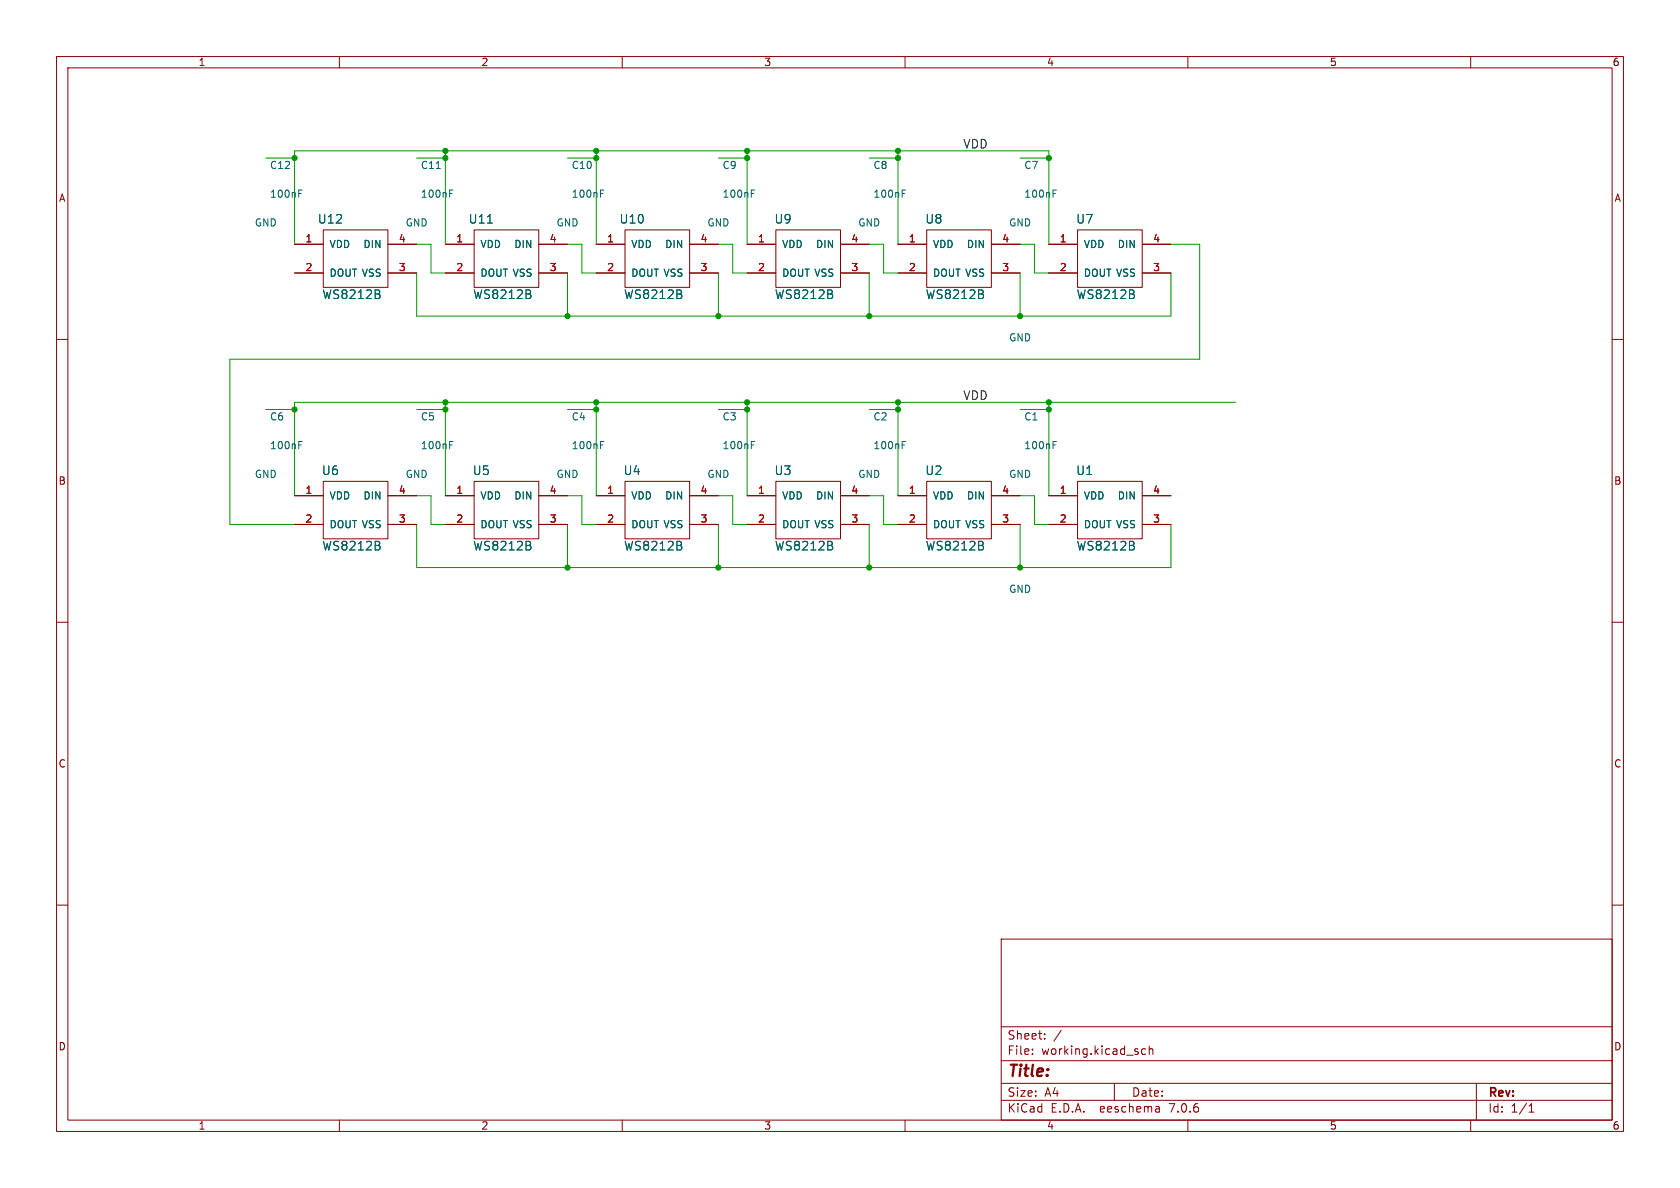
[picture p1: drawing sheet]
<svg xmlns="http://www.w3.org/2000/svg" width="297mm" height="210mm" viewBox="0 0 297 210" stroke-linecap="round" stroke-linejoin="round" font-family="sans-serif">
<g fill="none" stroke="#840000" stroke-width=".18">
<path d="M10 10h277v190h-277zM12 12h273v186h-273zM60 10v2M110 10v2M160 10v2M210 10v2M260 10v2M10 60h2M52.1 43.2h5M52.1 48.3h5M57.1 40.6h11.5v10.2h-11.5zM68.6 43.2h5.1"/>
<path d="M68.6 48.3h5.1M78.7 43.2h5.1M78.7 48.3h5.1M83.8 40.6h11.4v10.2h-11.4zM95.2 43.2h5.1M95.2 48.3h5.1M105.4 43.2h5.1M105.4 48.3h5.1M110.5 40.6h11.4v10.2h-11.4zM121.9 43.2h5.1M121.9 48.3h5.1M132.1 43.2h5.1"/>
<path d="M132.1 48.3h5.1M137.2 40.6h11.4v10.2h-11.4zM148.6 43.2h5.1M148.6 48.3h5.1M158.7 43.2h5.1M158.7 48.3h5.1M163.8 40.6h11.5v10.2h-11.5zM175.3 43.2h5M175.3 48.3h5M185.4 43.2h5.1M185.4 48.3h5.1M190.5 40.6h11.4v10.2h-11.4z"/>
<path d="M201.9 43.2h5.1M201.9 48.3h5.1M285 60h2M52.1 87.6h5M52.1 92.7h5M57.1 85.1h11.5v10.2h-11.5zM68.6 87.6h5.1M68.6 92.7h5.1M78.7 87.6h5.1M78.7 92.7h5.1M83.8 85.1h11.4v10.2h-11.4zM95.2 87.6h5.1"/>
<path d="M95.2 92.7h5.1M105.4 87.6h5.1M105.4 92.7h5.1M110.5 85.1h11.4v10.2h-11.4zM121.9 87.6h5.1M121.9 92.7h5.1M132.1 87.6h5.1M132.1 92.7h5.1M137.2 85.1h11.4v10.2h-11.4zM148.6 87.6h5.1M148.6 92.7h5.1M158.7 87.6h5.1"/>
<path d="M158.7 92.7h5.1M163.8 85.1h11.5v10.2h-11.5zM175.3 87.6h5M175.3 92.7h5M185.4 87.6h5.1M185.4 92.7h5.1M190.5 85.1h11.4v10.2h-11.4zM201.9 87.6h5.1M201.9 92.7h5.1M10 110h2M285 110h2M10 160h2"/>
<path d="M285 160h2M177 166h108v32h-108zM60 198v2M110 198v2M160 198v2M177 194.5h108M177 191.5h108M177 187.5h108M177 181.5h108M182.5 186.3v.1M182.5 185.5v.1M184.7 183.6v.1"/>
<path d="M184.7 182.8v.1M187.6 182.1l-1.3 2M197 191.5v3M202.5 185.5l-.4-.1-.3 .3v.4l.2 .2h.5M203.2 185.5l.2-.1 .3 .1 .1 .9M203.2 184.9v1.5M204.9 195.7l.1 .9M205 196.5l-.2 .1M205 196h-.2M210 198v2M260 198v2M261 191.5v6.5"/>
<path d="M270.3 196.6h.9M270.3 195.5l.4-.4v1.5"/>
</g>
<g fill="none" stroke="#006464" stroke-width=".18">
<path d="M52.8 34.2h.4M52.8 33.6h.6M77.1 29.8h.8M79.5 34.2h.4M79.5 33.6h.6M86.2 39.4h.8M106.2 34.2h.4M106.2 33.6h.6M132.8 34.2h.4M132.8 33.6h.6M159.5 34.2h.4M159.5 33.6h.6"/>
<path d="M186.2 34.2h.4M186.2 33.6h.6M67.1 52l.1 .3-.1 .4M67.1 51.4v.4M93.7 52l.2 .3-.2 .4M93.7 51.4v.4M120.4 52l.1 .3-.1 .4M120.4 51.4v.4M147.1 52l.1 .3-.1 .4M147.1 51.4v.4M173.7 52l.2 .3-.2 .4M173.7 51.4v.4"/>
<path d="M200.4 52l.2 .3-.2 .4M200.4 51.4v.4M52.8 78.7h.4M52.8 78h.6M79.5 78.7h.4M79.5 78h.6M106.2 78.7h.4M106.2 78h.6M132.8 78.7h.4M132.8 78h.6M159.5 78.7h.4M159.5 78h.6"/>
<path d="M186.2 78.7h.4M186.2 78h.6M67.1 96.5l.1 .2-.1 .4M67.1 95.8v.5M93.7 96.5l.2 .2-.2 .4M93.7 95.8v.5M120.4 96.5l.1 .2-.1 .4M120.4 95.8v.5M147.1 96.5l.1 .2-.1 .4M147.1 95.8v.5M173.7 96.5l.2 .2-.2 .4M173.7 95.8v.5"/>
<path d="M200.4 96.5l.2 .2-.2 .4M200.4 95.8v.5"/>
</g>
<g fill="none" stroke="#009600" stroke-width=".18">
<path d="M47 27.9h5.1M73.7 27.9h5M78.7 26.7v16.5M100.3 27.9h5.1M105.4 26.7v16.5M127 27.9h5.1M132.1 26.7v16.5M153.7 27.9h5M158.7 26.7v16.5M180.3 27.9h5.1M52.1 43.2v-16.5h133.3v16.5M73.7 48.3v7.6h133.3v-7.6"/>
<path d="M73.7 43.2h2.5v5.1h2.5M100.3 43.2h2.6v5.1h2.5M100.3 48.3v7.6M127 43.2h2.5v5.1h2.6M127 48.3v7.6M153.7 43.2h2.5v5.1h2.5M153.7 48.3v7.6M180.3 43.2h2.6v5.1h2.5M180.3 48.3v7.6M207 43.2h5.1v20.3h-171.5v29.2h11.5M47 72.4h5.1M73.7 72.4h5"/>
<path d="M78.7 71.1v16.5M100.3 72.4h5.1M105.4 71.1v16.5M127 72.4h5.1M132.1 71.1v16.5M153.7 72.4h5M158.7 71.1v16.5M180.3 72.4h5.1M185.4 71.1v16.5M218.4 71.1h-166.3v16.5M73.7 87.6h2.5v5.1h2.5M73.7 92.7v7.6h133.3v-7.6"/>
<path d="M100.3 87.6h2.6v5.1h2.5M100.3 92.7v7.6M127 87.6h2.5v5.1h2.6M127 92.7v7.6M153.7 87.6h2.5v5.1h2.5M153.7 92.7v7.6M180.3 87.6h2.6v5.1h2.5M180.3 92.7v7.6"/>
</g>
<g fill="#009600" stroke="#009600" stroke-width=".18">
<circle cx="100.3" cy="55.9" r=".46"/>
<circle cx="105.4" cy="72.4" r=".46"/>
<circle cx="78.7" cy="72.4" r=".46"/>
<circle cx="105.4" cy="71.1" r=".46"/>
<circle cx="100.3" cy="100.3" r=".46"/>
<circle cx="127" cy="100.3" r=".46"/>
<circle cx="158.7" cy="71.1" r=".46"/>
<circle cx="185.4" cy="72.4" r=".46"/>
<circle cx="180.3" cy="100.3" r=".46"/>
<circle cx="185.4" cy="71.1" r=".46"/>
<circle cx="52.1" cy="72.4" r=".46"/>
<circle cx="52.1" cy="27.9" r=".46"/>
<circle cx="132.1" cy="72.4" r=".46"/>
<circle cx="132.1" cy="71.1" r=".46"/>
<circle cx="127" cy="55.9" r=".46"/>
<circle cx="158.7" cy="72.4" r=".46"/>
<circle cx="153.7" cy="100.3" r=".46"/>
<circle cx="180.3" cy="55.9" r=".46"/>
<circle cx="153.7" cy="55.9" r=".46"/>
<circle cx="132.1" cy="27.9" r=".46"/>
<circle cx="132.1" cy="26.7" r=".46"/>
<circle cx="158.7" cy="27.9" r=".46"/>
<circle cx="158.7" cy="26.7" r=".46"/>
<circle cx="78.7" cy="26.7" r=".46"/>
<circle cx="105.4" cy="26.7" r=".46"/>
<circle cx="185.4" cy="27.9" r=".46"/>
<circle cx="78.7" cy="71.1" r=".46"/>
<circle cx="78.7" cy="27.9" r=".46"/>
<circle cx="105.4" cy="27.9" r=".46"/>
</g>
<text font-size="2.8" fill="#840000" x="178" y="190.9">Title:</text>
<g font-size="2.1" fill="#0f0f0f">
<text x="170.2" y="26.4">VDD</text>
<text x="170.2" y="70.8">VDD</text>
</g>
<g font-size="2.1" fill="#006464">
<text x="56.1" y="39.7">U12</text>
<text x="82.8" y="39.7">U11</text>
<text x="109.4" y="39.7">U10</text>
<text x="136.8" y="39.7">U9</text>
<text x="163.5" y="39.7">U8</text>
<text x="190.2" y="39.7">U7</text>
<text x="56.9" y="53.1">WS8212B</text>
<text x="83.6" y="53.1">WS8212B</text>
<text x="110.2" y="53.1">WS8212B</text>
<text x="136.9" y="53.1">WS8212B</text>
<text x="163.6" y="53.1">WS8212B</text>
<text x="190.2" y="53.1">WS8212B</text>
<text x="56.8" y="84.2">U6</text>
<text x="83.5" y="84.2">U5</text>
<text x="110.2" y="84.2">U4</text>
<text x="136.8" y="84.2">U3</text>
<text x="163.5" y="84.2">U2</text>
<text x="190.2" y="84.2">U1</text>
<text x="56.9" y="97.5">WS8212B</text>
<text x="83.6" y="97.5">WS8212B</text>
<text x="110.2" y="97.5">WS8212B</text>
<text x="136.9" y="97.5">WS8212B</text>
<text x="163.6" y="97.5">WS8212B</text>
<text x="190.2" y="97.5">WS8212B</text>
</g>
<g font-size="2.1" fill="#840000">
<text x="178" y="184">Sheet:</text>
<text x="178" y="186.7">File:</text>
<text x="184.1" y="186.7">working.kicad_sch</text>
<text x="178" y="196.9">KiCad</text>
<text x="178" y="194.1">Size:</text>
<text x="184.7" y="194.1">A4</text>
<text x="185.7" y="196.9">E.D.A.</text>
<text x="194.6" y="196.9">eeschema</text>
<text x="200" y="194.1">Date:</text>
<text x="207" y="196.9">7.0.6</text>
<text x="263" y="194.3">Rev:</text>
<text x="263" y="196.9">Id:</text>
<text x="267.1" y="196.9">1/1</text>
</g>
<g font-size="1.8" fill="#840000">
<text x="35" y="11.9">1</text>
<text x="85" y="11.9">2</text>
<text x="135" y="11.9">3</text>
<text x="185" y="11.9">4</text>
<text x="235" y="11.9">5</text>
<text x="285" y="11.9">6</text>
<text x="10.3" y="35.9">A</text>
<text x="285.3" y="35.9">A</text>
<text x="10.3" y="85.9">B</text>
<text x="285.3" y="85.9">B</text>
<text x="10.3" y="135.9">C</text>
<text x="285.3" y="135.9">C</text>
<text x="10.3" y="185.9">D</text>
<text x="285.3" y="185.9">D</text>
<text x="35" y="199.9">1</text>
<text x="85" y="199.9">2</text>
<text x="135" y="199.9">3</text>
<text x="185" y="199.9">4</text>
<text x="235" y="199.9">5</text>
<text x="285" y="199.9">6</text>
</g>
<g font-size="1.8" fill="#006464">
<text x="47.6" y="35.2">100nF</text>
<text x="47.6" y="30.1">C12</text>
<text x="74.3" y="35.2">100nF</text>
<text x="74.3" y="30.1">C11</text>
<text x="101" y="35.2">100nF</text>
<text x="101" y="30.1">C10</text>
<text x="127.6" y="30.1">C9</text>
<text x="127.6" y="35.2">100nF</text>
<text x="154.3" y="30.1">C8</text>
<text x="154.3" y="35.2">100nF</text>
<text x="181" y="30.1">C7</text>
<text x="181" y="35.2">100nF</text>
<text x="45" y="40.2">GND</text>
<text x="71.6" y="40.2">GND</text>
<text x="98.3" y="40.2">GND</text>
<text x="125" y="40.2">GND</text>
<text x="151.6" y="40.2">GND</text>
<text x="178.3" y="40.2">GND</text>
<text x="58.2" y="44">VDD</text>
<text x="64.2" y="44">DIN</text>
<text x="84.8" y="44">VDD</text>
<text x="90.8" y="44">DIN</text>
<text x="111.5" y="44">VDD</text>
<text x="117.5" y="44">DIN</text>
<text x="138.2" y="44">VDD</text>
<text x="144.2" y="44">DIN</text>
<text x="164.8" y="44">VDD</text>
<text x="170.8" y="44">DIN</text>
<text x="191.5" y="44">VDD</text>
<text x="197.5" y="44">DIN</text>
<text x="58.2" y="49.1">DOUT VSS</text>
<text x="84.8" y="49.1">DOUT VSS</text>
<text x="111.5" y="49.1">DOUT VSS</text>
<text x="138.2" y="49.1">DOUT VSS</text>
<text x="164.8" y="49.1">DOUT VSS</text>
<text x="191.5" y="49.1">DOUT VSS</text>
<text x="178.3" y="60.6">GND</text>
<text x="47.6" y="74.5">C6</text>
<text x="74.3" y="74.5">C5</text>
<text x="101" y="74.5">C4</text>
<text x="127.6" y="74.5">C3</text>
<text x="154.3" y="74.5">C2</text>
<text x="181" y="74.5">C1</text>
<text x="47.6" y="79.6">100nF</text>
<text x="74.3" y="79.6">100nF</text>
<text x="101" y="79.6">100nF</text>
<text x="127.6" y="79.6">100nF</text>
<text x="154.3" y="79.6">100nF</text>
<text x="181" y="79.6">100nF</text>
<text x="45" y="84.7">GND</text>
<text x="58.2" y="88.5">VDD</text>
<text x="64.2" y="88.5">DIN</text>
<text x="71.6" y="84.7">GND</text>
<text x="84.8" y="88.5">VDD</text>
<text x="90.8" y="88.5">DIN</text>
<text x="98.3" y="84.7">GND</text>
<text x="111.5" y="88.5">VDD</text>
<text x="117.5" y="88.5">DIN</text>
<text x="125" y="84.7">GND</text>
<text x="138.2" y="88.5">VDD</text>
<text x="144.2" y="88.5">DIN</text>
<text x="151.6" y="84.7">GND</text>
<text x="164.8" y="88.5">VDD</text>
<text x="170.8" y="88.5">DIN</text>
<text x="178.3" y="84.7">GND</text>
<text x="191.5" y="88.5">VDD</text>
<text x="197.5" y="88.5">DIN</text>
<text x="58.2" y="93.6">DOUT VSS</text>
<text x="84.8" y="93.6">DOUT VSS</text>
<text x="111.5" y="93.6">DOUT VSS</text>
<text x="138.2" y="93.6">DOUT VSS</text>
<text x="164.8" y="93.6">DOUT VSS</text>
<text x="191.5" y="93.6">DOUT VSS</text>
<text x="178.3" y="105">GND</text>
</g>
<g font-size="1.8" fill="#a90000">
<text x="53.9" y="42.9">1</text>
<text x="70.4" y="42.9">4</text>
<text x="80.6" y="42.9">1</text>
<text x="97.1" y="42.9">4</text>
<text x="107.2" y="42.9">1</text>
<text x="123.8" y="42.9">4</text>
<text x="133.9" y="42.9">1</text>
<text x="150.4" y="42.9">4</text>
<text x="160.6" y="42.9">1</text>
<text x="177.1" y="42.9">4</text>
<text x="187.3" y="42.9">1</text>
<text x="203.8" y="42.9">4</text>
<text x="53.9" y="48">2</text>
<text x="70.4" y="48">3</text>
<text x="80.6" y="48">2</text>
<text x="97.1" y="48">3</text>
<text x="107.2" y="48">2</text>
<text x="123.8" y="48">3</text>
<text x="133.9" y="48">2</text>
<text x="150.4" y="48">3</text>
<text x="160.6" y="48">2</text>
<text x="177.1" y="48">3</text>
<text x="187.3" y="48">2</text>
<text x="203.8" y="48">3</text>
<text x="53.9" y="87.4">1</text>
<text x="70.4" y="87.4">4</text>
<text x="80.6" y="87.4">1</text>
<text x="97.1" y="87.4">4</text>
<text x="107.2" y="87.4">1</text>
<text x="123.8" y="87.4">4</text>
<text x="133.9" y="87.4">1</text>
<text x="150.4" y="87.4">4</text>
<text x="160.6" y="87.4">1</text>
<text x="177.1" y="87.4">4</text>
<text x="187.3" y="87.4">1</text>
<text x="203.8" y="87.4">4</text>
<text x="53.9" y="92.5">2</text>
<text x="70.4" y="92.5">3</text>
<text x="80.6" y="92.5">2</text>
<text x="97.1" y="92.5">3</text>
<text x="107.2" y="92.5">2</text>
<text x="123.8" y="92.5">3</text>
<text x="133.9" y="92.5">2</text>
<text x="150.4" y="92.5">3</text>
<text x="160.6" y="92.5">2</text>
<text x="177.1" y="92.5">3</text>
<text x="187.3" y="92.5">2</text>
<text x="203.8" y="92.5">3</text>
</g>
</svg>
